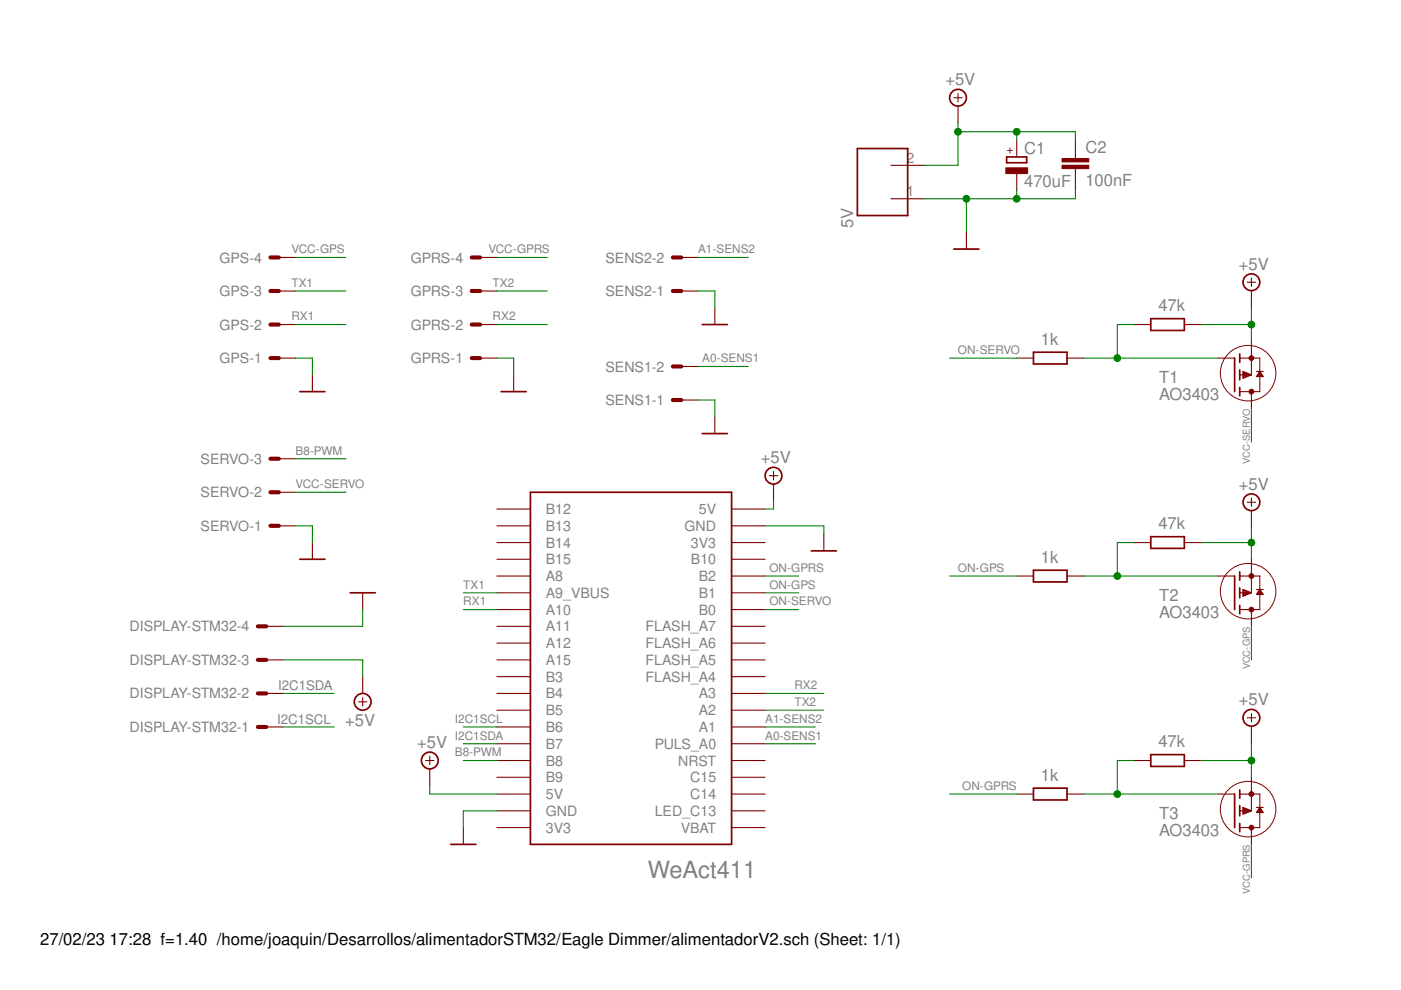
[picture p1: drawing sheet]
<svg xmlns="http://www.w3.org/2000/svg" width="297mm" height="210mm" viewBox="0 0 297 210" stroke-linecap="round" stroke-linejoin="round" font-family="sans-serif">
<g fill="none" stroke="#800000" stroke-width=".36">
<path d="M181.8 31.5h10.6v14.2h-10.6zM213.4 33.3h4.3v1.2h-4.3zM202.2 52.8h5.4M148.9 68.8h5.3M219.1 74.7h7.1v2.5h-7.1zM244 67.6h7.1v2.5h-7.1zM261.8 75.9v7.1M262.8 75v1.8M262.8 78.4v2.1M63.6 83h5.3M106.2 83h5.4M148.9 91.9h5.3"/>
<path d="M262.8 82.1v1.8M63.6 118.6h5.3M112.5 104.4h42.6v74.6h-42.6zM172 116.8h5.3M244 113.8h7.1v2.5h-7.1zM74.2 125.7h5.4M219.1 120.9h7.1v2.5h-7.1zM261.8 122.1v7.1M262.8 121.2v1.8M262.8 124.6v2.2M262.8 128.4v1.7M244 160h7.1v2.5h-7.1z"/>
<path d="M95.6 179h5.3M219.1 167.1h7.1v2.5h-7.1zM261.8 168.4v7.1M262.8 167.5v1.7M262.8 170.8v2.2M262.8 174.6v1.8"/>
<circle cx="203.1" cy="20.7" r="1.78"/>
<circle cx="265.3" cy="59.8" r="1.78"/>
<circle cx="164" cy="100.9" r="1.78"/>
<circle cx="265.3" cy="106.5" r="1.78"/>
<circle cx="76.9" cy="148.8" r="1.78"/>
<circle cx="265.3" cy="152.2" r="1.78"/>
<circle cx="91.1" cy="161.2" r="1.78"/>
</g>
<g fill="none" stroke="#800000" stroke-width=".23">
<path d="M203.1 19.9v1.7M188.9 35.1h7.1M202.2 20.7h1.8M203.1 22.5v3.6M215.6 29.7v3.6M215.6 36.8v3.6M228 29.4v4.2M228 35.8v4.2M59.1 54.6h3.6M101.8 54.6h3.5M144.4 54.6h3.6M188.9 42.1h7.1"/>
<path d="M204.9 49.3v3.5M264.4 59.8h1.8M265.3 58.9v1.8M59.1 75.9h3.6M59.1 68.8h3.6M59.1 61.7h3.6M66.2 79.5v3.5M101.8 75.9h3.5M101.8 68.8h3.5M101.8 61.7h3.5M108.9 79.5v3.5M144.4 61.7h3.6"/>
<path d="M144.4 77.7h3.6M151.6 65.3v3.5M215.6 75.9h3.5M226.2 75.9h3.6M240.4 68.8h3.6M251.1 68.8h3.6M258.2 75.9h3.6M262.8 75.9h4.3v7.1h-4.3M262.8 79.5h2.5M263.5 79.7h1.2M263.5 79.6h1.6M263.5 79.4h1.6"/>
<path d="M263.5 79.2h1.1M263.5 79h.7M263.5 78.8h.2M263.5 78.8l1.8 .7-1.8 .7zM263.5 79.9h.7M265.3 61.6v3.6M265.3 72.4v7.1M266.4 78.8h1.4M266.5 79.7h1.3M266.6 79.6h1M266.7 79.4h.8M266.8 79.2h.6"/>
<path d="M267 79h.3M267.1 78.8h.1M267.1 78.8l.7 1h-1.4zM59.1 97.3h3.6M144.4 84.8h3.6M151.6 88.4v3.5M164 100v1.7M263.5 80.1h.3M265.3 83v3.6M59.1 111.5h3.6M59.1 104.4h3.6M66.2 115v3.6"/>
<path d="M105.3 118.6h7.2M105.3 115h7.2M105.3 111.5h7.2M105.3 107.9h7.2M155.1 118.6h7.1M155.1 115h7.1M155.1 111.5h7.1M155.1 107.9h7.1M163.1 100.9h1.8M164 102.6v3.6M174.7 113.3v3.5M240.4 115h3.6"/>
<path d="M251.1 115h3.6M264.4 106.5h1.8M265.3 105.6v1.8M265.3 108.3v3.5M265.3 118.6v7.1M56.5 139.9h3.5M56.5 132.8h3.5M76.9 125.7v3.5M105.3 139.9h7.2M105.3 136.4h7.2M105.3 132.8h7.2M105.3 129.2h7.2"/>
<path d="M105.3 125.7h7.2M105.3 122.1h7.2M155.1 139.9h7.1M155.1 136.4h7.1M155.1 132.8h7.1M155.1 129.2h7.1M155.1 125.7h7.1M155.1 122.1h7.1M215.6 122.1h3.5M226.2 122.1h3.6M258.2 122.1h3.6M262.8 122.1h4.3v7.1h-4.3"/>
<path d="M262.8 125.7h2.5M263.5 126h1M263.5 125.9h1.4M263.5 125.5h1.3M263.5 125.3h.9M263.5 125.1h.4M263.5 126.4h.1M263.5 126.2h.5M265.3 129.2v3.6M265.3 125.7l-1.8-.7v1.4M265.3 125.7l-1.8 .7M266.4 125h1.4"/>
<path d="M266.5 125.9h1.2M266.7 125.7h.9M266.8 125.5h.6M266.9 125.3h.4M267 125.1h.2M267.1 125l.7 1h-1.4zM56.5 154.1h3.5M56.5 147h3.5M76 148.8h1.8M76.9 143.5v3.5M76.9 147.9v1.8M105.3 157.7h7.2"/>
<path d="M105.3 154.1h7.2M105.3 150.6h7.2M105.3 147h7.2M105.3 143.5h7.2M155.1 157.7h7.1M155.1 154.1h7.1M155.1 150.6h7.1M155.1 147h7.1M155.1 143.5h7.1M264.4 152.2h1.8M265.3 151.3v1.8M265.3 154v3.5"/>
<path d="M90.2 161.2h1.8M91.1 160.4v1.7M91.1 163v3.6M98.2 175.5v3.5M105.3 175.5h7.2M105.3 171.9h7.2M105.3 168.4h7.2M105.3 164.8h7.2M105.3 161.2h7.2M155.1 175.5h7.1M155.1 171.9h7.1M155.1 168.4h7.1"/>
<path d="M155.1 164.8h7.1M155.1 161.2h7.1M215.6 168.4h3.5M226.2 168.4h3.6M240.4 161.2h3.6M251.1 161.2h3.6M258.2 168.4h3.6M262.8 168.4h4.3v7.1h-4.3M262.8 171.9h2.5M263.5 171.2l1.8 .7-1.8 .7zM263.5 172.1h1.2M263.5 172h1.7"/>
<path d="M263.5 171.8h1.5M263.5 171.6h1.1M263.5 171.4h.6M263.5 171.2h.2M263.5 172.5h.3M263.5 172.3h.8M265.3 164.8v7.1M265.3 175.5v3.5M266.4 171.2h1.4M266.5 172.1h1.2M266.6 172h1M266.7 171.8h.8"/>
<path d="M266.8 171.6h.6M267 171.4h.3M267.1 171.2h.1M267.1 171.2l.7 1.1h-1.4z"/>
</g>
<g fill="#800000" stroke="#800000" stroke-width=".21">
<path d="M213.3 35.6h4.6v1.2h-4.6z"/>
<path d="M225.2 35h5.6v.8h-5.6z"/>
<path d="M225.2 33.6h5.6v.7h-5.6z"/>
</g>
<g fill="none" stroke="#800000" stroke-width=".87">
<path d="M57.3 54.6h1.8M100 54.6h1.8M142.7 54.6h1.7M57.3 75.9h1.8M57.3 68.8h1.8M57.3 61.7h1.8M100 75.9h1.8M100 68.8h1.8M100 61.7h1.8M142.7 61.7h1.7M142.7 77.7h1.7M57.3 97.3h1.8"/>
<path d="M142.7 84.8h1.7M57.3 111.5h1.8M57.3 104.4h1.8M54.7 139.9h1.8M54.7 132.8h1.8M54.7 154.1h1.8M54.7 147h1.8"/>
</g>
<g fill="#800000" stroke="#800000" stroke-width=".21">
<circle cx="265.3" cy="75.9" r=".51"/>
<circle cx="265.3" cy="83" r=".51"/>
<circle cx="265.3" cy="122.1" r=".51"/>
<circle cx="265.3" cy="129.2" r=".51"/>
<circle cx="265.3" cy="168.4" r=".51"/>
<circle cx="265.3" cy="175.5" r=".51"/>
</g>
<g fill="none" stroke="#800000" stroke-width=".21">
<circle cx="264.6" cy="79.1" r="5.9"/>
<circle cx="264.6" cy="125.3" r="5.9"/>
<circle cx="264.6" cy="171.6" r="5.9"/>
</g>
<g fill="none" stroke="#008000" stroke-width=".23">
<path d="M203.1 27.9h24.9v1.5M203.1 26.1v9h-7.1M215.6 27.9v1.8M62.7 54.6h10.6M105.3 54.6h10.7M148 54.6h10.7M204.9 42.1v7.2M215.6 40.4v1.7M228 40v2.1h-32M62.7 75.9h3.5v3.6M62.7 61.7h10.6M62.7 68.8h10.6"/>
<path d="M105.3 75.9h3.6v3.6M105.3 61.7h10.7M105.3 68.8h10.7M148 61.7h3.6v3.6M148 77.7h10.7M201.3 75.9h14.3M229.8 75.9h28.4M240.4 68.8h-3.5v7.1M254.7 68.8h10.6M265.3 65.2v7.2M62.7 97.3h10.6M148 84.8h3.6v3.6"/>
<path d="M265.3 86.6v7.1M62.7 111.5h3.5v3.5M62.7 104.4h10.6M162.2 111.5h12.5v1.8M164 106.2v1.7h-1.8M240.4 115h-3.5v7.1M254.7 115h10.6M265.3 111.8v6.8M60 139.9h16.9v3.6M76.9 129.2v3.6h-16.9M98.2 125.7h7.1M98.2 129.2h7.1"/>
<path d="M162.2 125.7h7.1M162.2 129.2h7.1M162.2 122.1h7.1M201.3 122.1h14.3M229.8 122.1h28.4M265.3 132.8v7.1M60 147h10.8M60 154.1h10.8M98.2 154.1h7.1M98.2 157.7h7.1M162.2 150.6h12.5M162.2 147h12.5"/>
<path d="M162.2 154.1h10.7M162.2 157.7h10.7M265.3 157.5v7.3M91.1 166.6v1.8h14.2M98.2 161.2h7.1M105.3 171.9h-7.1v3.6M201.3 168.4h14.3M229.8 168.4h28.4M240.4 161.2h-3.5v7.2M254.7 161.2h10.6M265.3 179v7.1"/>
</g>
<g fill="#008000" stroke="#008000" stroke-width=".21">
<circle cx="204.9" cy="42.1" r=".72"/>
<circle cx="215.6" cy="42.1" r=".72"/>
<circle cx="203.1" cy="27.9" r=".72"/>
<circle cx="215.6" cy="27.9" r=".72"/>
<circle cx="265.3" cy="68.8" r=".72"/>
<circle cx="265.3" cy="115" r=".72"/>
<circle cx="265.3" cy="161.2" r=".72"/>
<circle cx="236.9" cy="75.9" r=".72"/>
<circle cx="236.9" cy="122.1" r=".72"/>
<circle cx="236.9" cy="168.4" r=".72"/>
</g>
<text font-size="5" fill="#808080" x="137.3" y="186.1">WeAct411</text>
<g font-size="3.5" fill="#808080">
<text x="200.4" y="18.1">+5V</text>
<text x="217.2" y="32.6">C1</text>
<text x="230.1" y="32.4">C2</text>
<text x="217.2" y="39.7">470uF</text>
<text x="230.1" y="39.5">100nF</text>
<text x="180.9" y="48.4" transform="rotate(-90 180.9 48.4)">5V</text>
<text x="262.7" y="57.2">+5V</text>
<text x="245.6" y="66">47k</text>
<text x="220.7" y="73.1">1k</text>
<text x="245.8" y="81.3">T1</text>
<text x="245.8" y="84.8">AO3403</text>
<text x="161.3" y="98.2">+5V</text>
<text x="262.7" y="103.8">+5V</text>
<text x="245.6" y="112.2">47k</text>
<text x="220.7" y="119.3">1k</text>
<text x="245.8" y="131">AO3403</text>
<text x="245.8" y="127.5">T2</text>
<text x="262.7" y="149.5">+5V</text>
<text x="73.2" y="154">+5V</text>
<text x="88.5" y="158.6">+5V</text>
<text x="245.6" y="158.4">47k</text>
<text x="220.7" y="165.5">1k</text>
<text x="245.8" y="173.7">T3</text>
<text x="245.8" y="177.2">AO3403</text>
</g>
<g font-size="3.5">
<text x="8.5" y="200.4">27/02/23</text>
<text x="23.2" y="200.4">17:28 f=1.40 /home/joaquin/Desarrollos/alimentadorSTM32/Eagle Dimmer/alimentadorV2.sch (Sheet: 1/1)</text>
</g>
<g font-size="3" fill="#808080">
<text x="192.2" y="34.5">2</text>
<text x="192.2" y="41.7">1</text>
<text x="46.5" y="55.7">GPS-4</text>
<text x="87.1" y="55.7">GPRS-4</text>
<text x="128.4" y="55.7">SENS2-2</text>
<text x="46.5" y="62.8">GPS-3</text>
<text x="87.1" y="62.8">GPRS-3</text>
<text x="128.4" y="62.8">SENS2-1</text>
<text x="46.5" y="69.9">GPS-2</text>
<text x="87.1" y="69.9">GPRS-2</text>
<text x="46.5" y="77">GPS-1</text>
<text x="87.1" y="77">GPRS-1</text>
<text x="128.4" y="78.8">SENS1-2</text>
<text x="128.4" y="85.9">SENS1-1</text>
<text x="42.5" y="98.3">SERVO-3</text>
<text x="42.5" y="105.4">SERVO-2</text>
<text x="42.5" y="112.5">SERVO-1</text>
<text x="115.7" y="112.5">B13</text>
<text x="115.7" y="109">B12</text>
<text x="145.2" y="112.5">GND</text>
<text x="148.2" y="109">5V</text>
<text x="115.7" y="119.7">B15</text>
<text x="115.7" y="116.1">B14</text>
<text x="146.5" y="119.7">B10</text>
<text x="146.5" y="116.1">3V3</text>
<text x="115.7" y="123.2">A8</text>
<text x="148.2" y="123.2">B2</text>
<text x="115.7" y="130.3">A10</text>
<text x="115.7" y="126.8">A9_VBUS</text>
<text x="148.2" y="130.3">B0</text>
<text x="148.2" y="126.8">B1</text>
<text x="27.5" y="133.9">DISPLAY-STM32-4</text>
<text x="115.7" y="137.4">A12</text>
<text x="115.7" y="133.9">A11</text>
<text x="136.8" y="137.4">FLASH_A6</text>
<text x="136.8" y="133.9">FLASH_A7</text>
<text x="27.5" y="141">DISPLAY-STM32-3</text>
<text x="115.7" y="141">A15</text>
<text x="136.8" y="141">FLASH_A5</text>
<text x="27.5" y="148.1">DISPLAY-STM32-2</text>
<text x="115.7" y="148.1">B4</text>
<text x="115.7" y="144.5">B3</text>
<text x="136.8" y="144.5">FLASH_A4</text>
<text x="148.2" y="148.1">A3</text>
<text x="27.5" y="155.2">DISPLAY-STM32-1</text>
<text x="115.7" y="155.2">B6</text>
<text x="115.7" y="151.6">B5</text>
<text x="148.2" y="155.2">A1</text>
<text x="148.2" y="151.7">A2</text>
<text x="115.7" y="158.8">B7</text>
<text x="138.8" y="158.8">PULS_A0</text>
<text x="115.7" y="165.9">B9</text>
<text x="115.7" y="162.3">B8</text>
<text x="143.8" y="162.3">NRST</text>
<text x="146.3" y="165.9">C15</text>
<text x="115.7" y="173">GND</text>
<text x="115.7" y="169.4">5V</text>
<text x="138.8" y="173">LED_C13</text>
<text x="146.3" y="169.4">C14</text>
<text x="115.7" y="176.5">3V3</text>
<text x="144.3" y="176.5">VBAT</text>
</g>
<g font-size="2.8" fill="#808080">
<text x="58.9" y="146.3">I2C1SDA</text>
<text x="58.8" y="153.4">I2C1SCL</text>
</g>
<text font-size="2.5" fill="#800000" x="214.7" y="32.7" transform="rotate(-90 214.7 32.7)">+</text>
<g font-size="2.5" fill="#808080">
<text x="61.8" y="53.7">VCC-GPS</text>
<text x="103.6" y="53.7">VCC-GPRS</text>
<text x="148" y="53.7">A1-SENS2</text>
<text x="61.8" y="60.8">TX1</text>
<text x="104.5" y="60.8">TX2</text>
<text x="61.8" y="67.9">RX1</text>
<text x="104.5" y="67.9">RX2</text>
<text x="148.9" y="76.8">A0-SENS1</text>
<text x="203.1" y="75">ON-SERVO</text>
<text x="62.7" y="96.4">B8-PWM</text>
<text x="62.7" y="103.5">VCC-SERVO</text>
<text x="98.2" y="124.8">TX1</text>
<text x="163.1" y="124.8">ON-GPS</text>
<text x="163.1" y="121.3">ON-GPRS</text>
<text x="203.1" y="121.3">ON-GPS</text>
<text x="98.2" y="128.4">RX1</text>
<text x="163.1" y="128.4">ON-SERVO</text>
<text x="168.4" y="149.7">TX2</text>
<text x="168.4" y="146.1">RX2</text>
<text x="96.5" y="153.2">I2C1SCL</text>
<text x="162.2" y="153.2">A1-SENS2</text>
<text x="96.5" y="156.8">I2C1SDA</text>
<text x="96.5" y="160.4">B8-PWM</text>
<text x="162.2" y="156.8">A0-SENS1</text>
<text x="204" y="167.5">ON-GPRS</text>
</g>
<g font-size="2" fill="#808080">
<text x="265" y="98.4" transform="rotate(-90 265 98.4)">VCC-SERVO</text>
<text x="265" y="141.9" transform="rotate(-90 265 141.9)">VCC-GPS</text>
<text x="265" y="189.5" transform="rotate(-90 265 189.5)">VCC-GPRS</text>
</g>
</svg>
